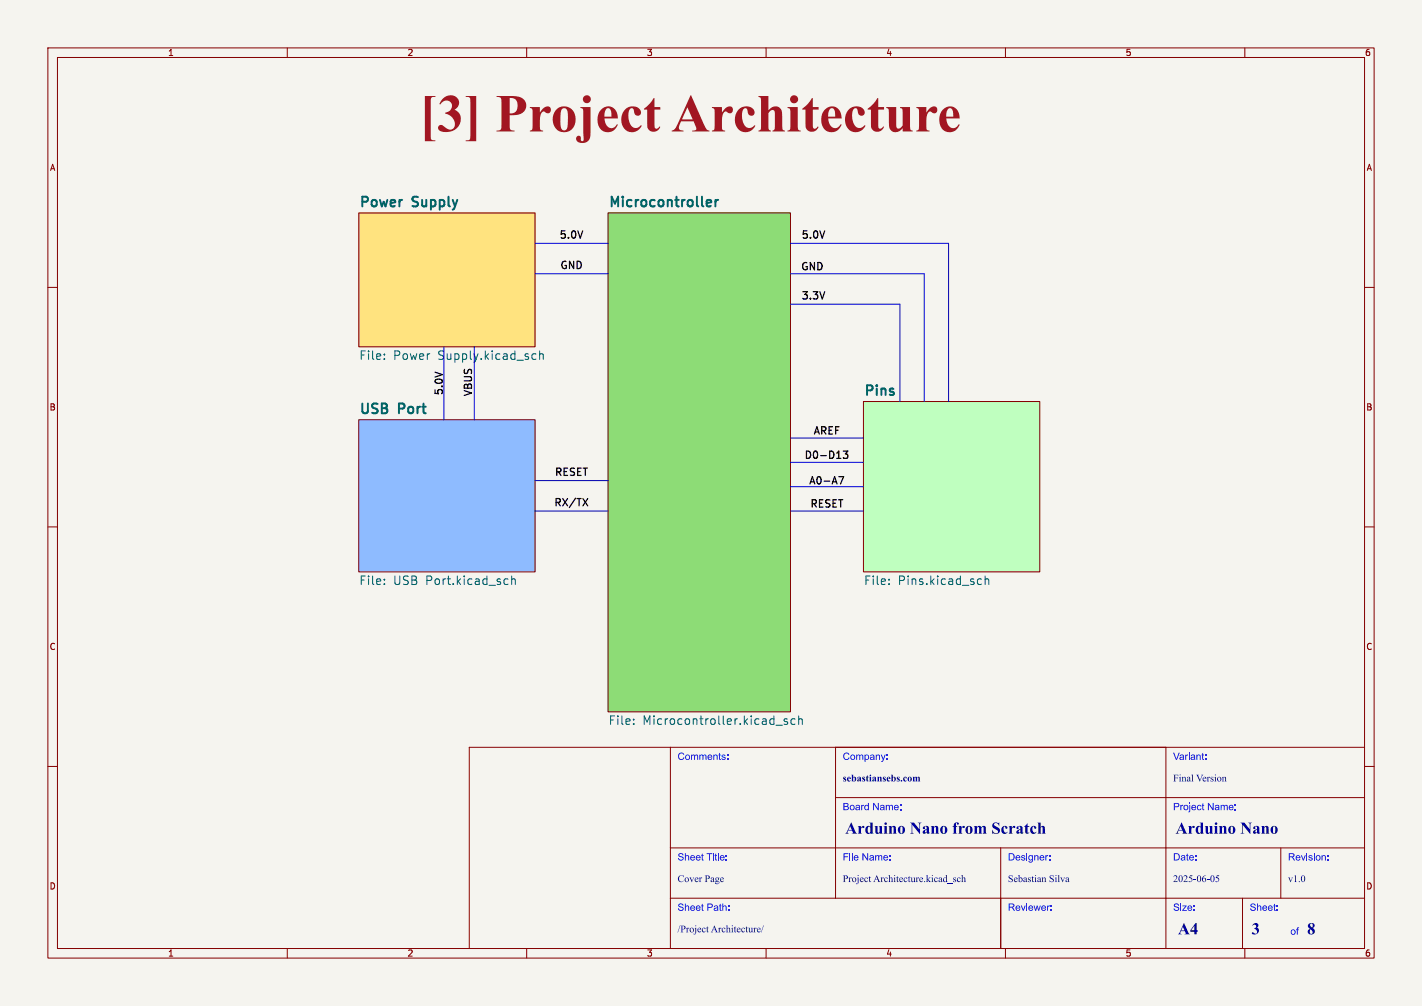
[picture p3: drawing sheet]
<svg xmlns="http://www.w3.org/2000/svg" width="297mm" height="210mm" viewBox="0 0 297 210" stroke-linecap="round" stroke-linejoin="round" font-family="sans-serif">
<path d="M0 0h297v210h-297z" fill="#f5f4ef" stroke="#f5f4ef" stroke-width=".21"/>
<g fill="none" stroke="#840000" stroke-width=".21">
<path d="M10 10h277v190h-277zM12 12h273v186h-273zM60 10v2M110 10v2M160 10v2M210 10v2M260 10v2M74.9 44.5h36.9v27.9h-36.9zM127 44.5h38.1v104.1h-38.1zM10 60h2M285 60h2M74.9 87.6h36.9v31.8h-36.9z"/>
<path d="M180.3 83.8h36.9v35.6h-36.9zM10 110h2M285 110h2M140 156v42M174.5 156v31.5M243.5 156v42M285 156h-187v42M10 160h2M140 177h145M174.5 166.5h110.5M209 177v21M267.5 177v10.5"/>
<path d="M285 160h2M60 198v2M110 198v2M140 187.5h145M160 198v2M210 198v2M259.5 187.5v10.5M260 198v2"/>
</g>
<path d="M74.9 87.6h36.9v31.8h-36.9z" fill="#8ebbff" stroke="#8ebbff" stroke-width=".21"/>
<path d="M180.3 83.8h36.9v35.6h-36.9z" fill="#bfffbf" stroke="#bfffbf" stroke-width=".21"/>
<path d="M74.9 44.5h36.9v27.9h-36.9z" fill="#ffe37f" stroke="#ffe37f" stroke-width=".21"/>
<path d="M127 44.5h38.1v104.1h-38.1z" fill="#8ddc76" stroke="#8ddc76" stroke-width=".21"/>
<g fill="none" stroke="#006464" stroke-width=".21">
<path d="M80.3 73.9v.2M80.3 74.9v.1M111.3 74.9h.6M111.3 73.9h.6M112.7 74l.3-.2 .4 .1 .1 1.1M112.7 73.3v1.7M80.3 121.9v.1M80.3 120.9v.2M105.6 120.8l.5 .1M106.1 121.9l-.5 .1M106.9 121l.2-.2 .4 .1 .1 1.1M106.9 120.2v1.8"/>
<path d="M185.7 121.9v.1M185.7 120.9v.2M204.5 120.8l.5 .1M205 121.9l-.5 .1M205.8 121l.2-.2 .4 .1 .1 1.1M205.8 120.2v1.8M132.3 151.1v.1M132.3 150.1v.2M162.1 151.4h1.3M164.4 150.1l-.4-.1-.2 .3v.3l.6 .1v.4h-.6M166 150.1l-.5-.1-.3 .4v.5l.2 .2h.6M166.8 150.2l.3-.2 .4 .1 .1 1.1"/>
<path d="M166.8 149.5v1.7"/>
</g>
<path d="M148.5 41.8l.1 .4-1 .2M149.4 41.7v1.4M150 41.7l-.4 .1-.2 .3" fill="none" stroke="#006464" stroke-width=".41"/>
<g fill="none" stroke="#0000c2" stroke-width=".21">
<path d="M111.8 50.8h15.2M111.8 57.2h15.2M165.1 50.8h33v33M165.1 57.2h27.9v26.6M92.7 72.4v15.2M99.1 72.4v15.2M165.1 63.5h22.9v20.3M165.1 91.4h15.2M165.1 96.5h15.2M111.8 106.7h15.2M111.8 100.3h15.2M165.1 101.6h15.2"/>
<path d="M165.1 106.7h15.2"/>
</g>
<path d="M175.2 99.5h1l-.6 1.5M176.1 94.2h1l-.5 .5 .4 .2v.6l-.2 .2-.7-.2M121.7 104.1l1.1 1.5M122.8 104.1l-1.1 1.5" fill="none" stroke="#000" stroke-width=".25"/>
<text font-size="11.1" fill="#a21622" x="87.6" y="30.4">[3] ProjectArchitecture</text>
<g font-size="3.5" fill="#00007f">
<text x="176.5" y="174.9">ArduinoNanofromScratch</text>
<text x="245.5" y="174.9">ArduinoNano</text>
<text x="246" y="195.9">A4</text>
<text x="261.4" y="196">3</text>
<text x="273" y="196">8</text>
</g>
<g font-size="2.8" fill="#006464">
<text x="74.9" y="43.4">Power</text>
<text x="86.3" y="43.4">Supply</text>
<text x="127" y="43.4">Microcontroller</text>
<text x="180.3" y="82.7">Pins</text>
<text x="74.9" y="86.5">USB</text>
<text x="83.4" y="86.5">Port</text>
</g>
<g font-size="2.5" fill="#006464">
<text x="74.9" y="75.4">File:</text>
<text x="82.1" y="75.4">Power</text>
<text x="91.4" y="75.4">Supply.kicad_sch</text>
<text x="74.9" y="122.4">File:</text>
<text x="82.1" y="122.4">USB Port.kicad_sch</text>
<text x="180.3" y="122.4">File:</text>
<text x="187.5" y="122.4">Pins.kicad_sch</text>
<text x="127" y="151.6">File:</text>
<text x="134.1" y="151.6">Microcontroller.kicad_sch</text>
</g>
<g font-size="2.1">
<text x="116.7" y="50.2">5.0V</text>
<text x="167.2" y="50.2">5.0V</text>
<text x="116.8" y="56.5">GND</text>
<text x="167.1" y="56.8">GND</text>
<text x="167.2" y="62.9">3.3V</text>
<text x="92.8" y="82.7" transform="rotate(-90 92.8 82.7)">5.0V</text>
<text x="98.9" y="82.9" transform="rotate(-90 98.9 82.9)">VBUS</text>
<text x="169.7" y="91.1">AREF</text>
<text x="115.7" y="99.7">RESET</text>
<text x="167.8" y="96.1">D0-D13</text>
<text x="168.8" y="101.5">A0-A7</text>
<text x="115.6" y="106">RX/TX</text>
<text x="169" y="106.3">RESET</text>
</g>
<g font-size="2.1" fill="#00f">
<text x="141.5" y="159.2">Comments:</text>
<text x="176" y="159.2">Company:</text>
<text x="245" y="159.2">Variant:</text>
<text x="176" y="169.7">Board Name:</text>
<text x="245" y="169.7">Project Name:</text>
<text x="141.5" y="180.2">Sheet Title:</text>
<text x="176" y="180.2">File Name:</text>
<text x="210.5" y="180.2">Designer:</text>
<text x="245" y="180.2">Date:</text>
<text x="269" y="180.2">Revision:</text>
<text x="141.5" y="190.7">Sheet Path:</text>
<text x="210.5" y="190.7">Reviewer:</text>
<text x="245" y="190.7">Size:</text>
<text x="261" y="190.7">Sheet:</text>
<text x="269.5" y="195.7">of</text>
</g>
<g font-size="2.1" fill="#00007f">
<text x="176" y="163.7">sebastiansebs.com</text>
<text x="245" y="163.7">FinalVersion</text>
<text x="141.5" y="184.7">CoverPage</text>
<text x="176" y="184.7">ProjectArchitecture.kicad_sch</text>
<text x="210.5" y="184.7">SebastianSilva</text>
<text x="245" y="184.7">2025-06-05</text>
<text x="269" y="184.7">v1.0</text>
<text x="141.5" y="195.2">/ProjectArchitecture/</text>
</g>
<g font-size="1.8" fill="#840000">
<text x="35" y="11.9">1</text>
<text x="85" y="11.9">2</text>
<text x="135" y="11.9">3</text>
<text x="185" y="11.9">4</text>
<text x="235" y="11.9">5</text>
<text x="285" y="11.9">6</text>
<text x="10.3" y="35.9">A</text>
<text x="285.3" y="35.9">A</text>
<text x="10.3" y="85.9">B</text>
<text x="285.3" y="85.9">B</text>
<text x="10.3" y="135.9">C</text>
<text x="285.3" y="135.9">C</text>
<text x="10.3" y="185.9">D</text>
<text x="285.3" y="185.9">D</text>
<text x="35" y="199.9">1</text>
<text x="85" y="199.9">2</text>
<text x="135" y="199.9">3</text>
<text x="185" y="199.9">4</text>
<text x="235" y="199.9">5</text>
<text x="285" y="199.9">6</text>
</g>
</svg>
